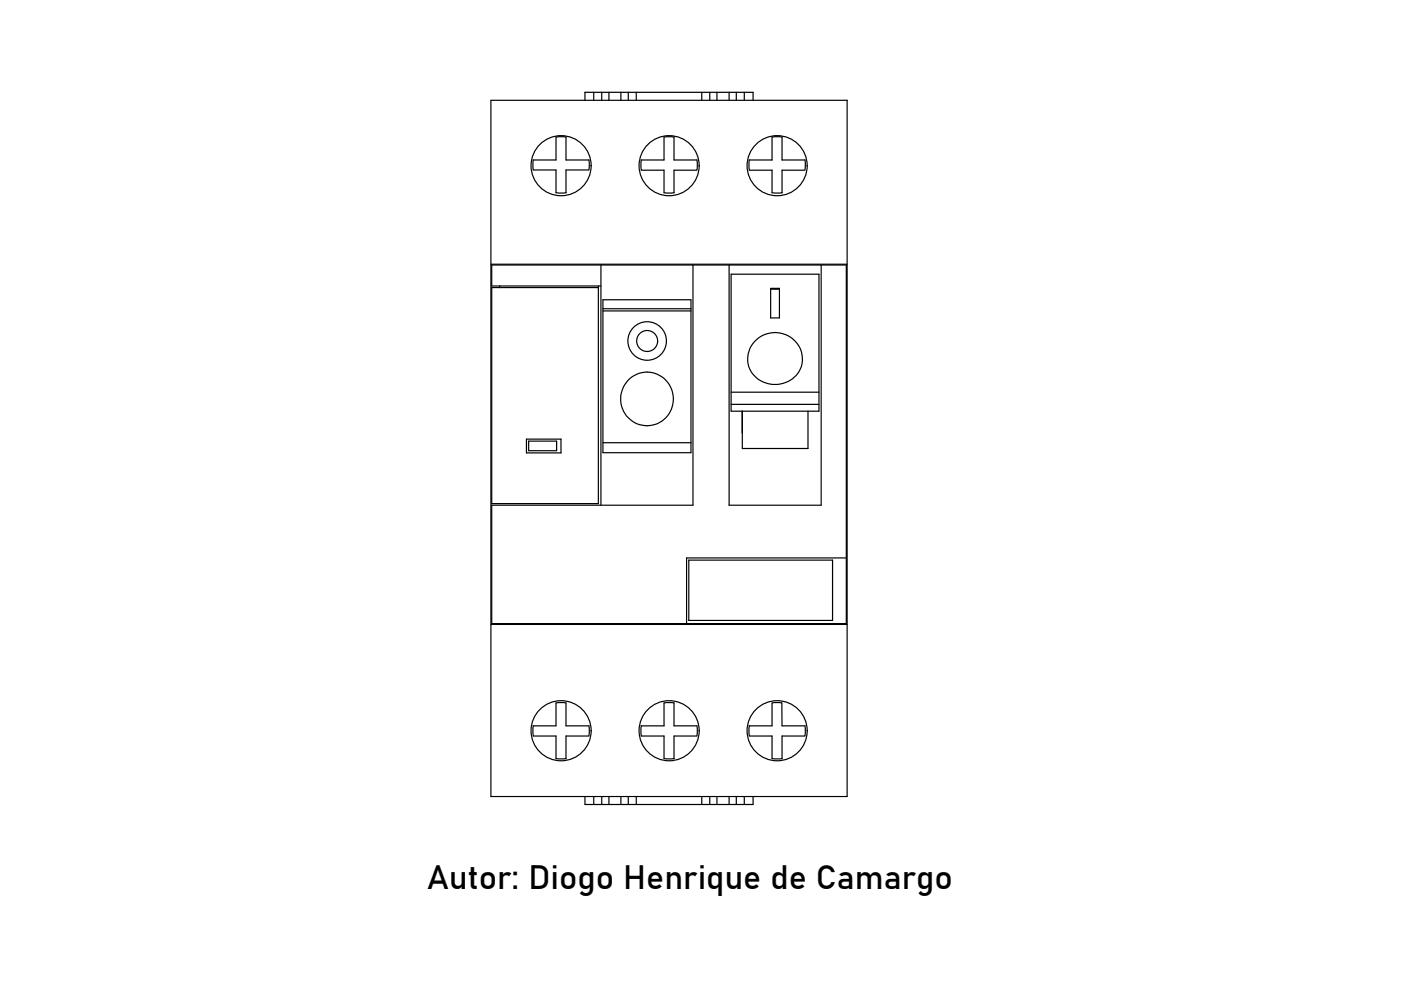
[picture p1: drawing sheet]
<svg xmlns="http://www.w3.org/2000/svg" width="297mm" height="210mm" viewBox="0 0 297 210" stroke-linecap="round" stroke-linejoin="round" font-family="sans-serif">
<!-- layer: 00_COMPONENTS_1 -->
<g fill="none" stroke="#000" stroke-width=".25">
<path d="M125.9 19.6v1.7M127.6 19.6v1.7M129.1 19.6v1.7M131.6 19.6v1.7M133.2 19.6v1.7M134.9 19.6v1.7M148.8 19.6v1.7M150.5 19.6v1.7M152 19.6v1.7M154.6 19.6v1.7M156.1 19.6v1.7M157.8 19.6v1.7"/>
<path d="M104.1 21.3h75.5v147.6h-75.5zM113.1 36h4.8v4.9h2.1M113.1 33.9v2.1M117.9 29.1v4.8h-4.8M117.9 29.1h2.1M120 29.1v4.8h4.8M124 21.3v-1.7h35.7v1.7M124.8 36h-4.8v4.9M124.9 33.9v2.1M136 36.1h4.8v4.8h2.1M136 33.9v2.1M140.8 29.1v4.8h-4.8"/>
<path d="M140.8 29.1h2.1M142.9 29.1v4.8h4.8M147.7 36.1h-4.8v4.8M147.8 33.9v2.1M158.9 36.1h4.8v4.8h2.1M158.9 33.9v2.1M163.7 29.1v4.8h-4.8M163.7 29.1h2.1M165.8 29.1v4.8h4.8M170.6 36.1h-4.8v4.8M170.7 33.9v2.1M104.1 56h75.5"/>
<path d="M127.4 56.2v50.9M146.9 56.2v50.9h-42.6v25.1h75.1v-76h-75.1v4.4h23.1M154.6 56.2v50.9h19.5v-50.9M155 58.1h18.6v29.1h-18.6zM105.9 60.6v.4M126.9 60.6v46.2h-22.6v-45.8h22.6M127.8 63.6h18.7v32.4h-18.7zM127.8 65.9h18.7M127.8 65.5h18.7M159.9 72.5a5.7 5.7 0 0 1 7.5-1.1 5.7 5.7 0 0 1 2 7.3 6 6 0 0 1-5.9 2.8 6 6 0 0 1-4.9-4.4 5.5 5.5 0 0 1 1.3-4.6zM163.4 61.1h1.9v6.3h-1.9zM163.4 61.3h1.9"/>
<path d="M111.6 93.1h7.3v2.9h-7.3zM112.1 93.5h5.9v2.1h-5.9zM127.8 93.9h18.7M133.2 80.6a5.6 5.6 0 0 1 8.1 .2 5.6 5.6 0 0 1-.4 8 5.6 5.6 0 0 1-8.1-.6 5.9 5.9 0 0 1 .4-7.6zM155 85.7h18.6M155 83.2h18.6M171.3 87.2v7.9h-13.9v-7.9v4.6M146 118.8h30.5v12.7h-30.5zM179.4 118.3h-33.8v13.9M104.1 132.4h75.5M113.1 156.1h4.8v4.7h2.1M120 149.1v4.8h4.8"/>
<path d="M120 149h-2.1v4.9h-4.8v2.1M124.8 156.1h-4.8v4.7M124.9 153.9v2.1M136 156.1h4.8v4.7h2.1M142.9 149.1v4.8h4.8M142.9 149h-2.1v4.9h-4.8v2.1M147.7 156.1h-4.8v4.7M147.8 153.9v2.1M158.9 156.1h4.8v4.7h2.1M165.8 149.1v4.8h4.8M165.8 149h-2.1v4.9h-4.8v2.1M170.6 156.1h-4.8v4.7"/>
<path d="M170.7 153.9v2.1M124 168.9v1.7h35.7v-1.7M125.9 168.9v1.7M127.6 168.9v1.7M129.1 168.9v1.7M131.6 168.9v1.7M133.2 168.9v1.7M134.9 168.9v1.7M148.8 168.9v1.7M150.5 168.9v1.7M152 168.9v1.7M154.6 168.9v1.7"/>
<path d="M156.1 168.9v1.7M157.8 168.9v1.7"/>
<circle cx="119" cy="35.1" r="6.4"/>
<circle cx="141.9" cy="35.1" r="6.4"/>
<circle cx="164.8" cy="35.1" r="6.4"/>
<circle cx="137.2" cy="72.3" r="4.1"/>
<circle cx="137.2" cy="72.3" r="2.22"/>
<circle cx="119" cy="154.9" r="6.4"/>
<circle cx="141.9" cy="154.9" r="6.4"/>
<circle cx="164.8" cy="154.9" r="6.4"/>
</g>
<text font-size="7.2" x="90.5" y="188.4">Autor: Diogo Henrique de Camargo</text>
</svg>
